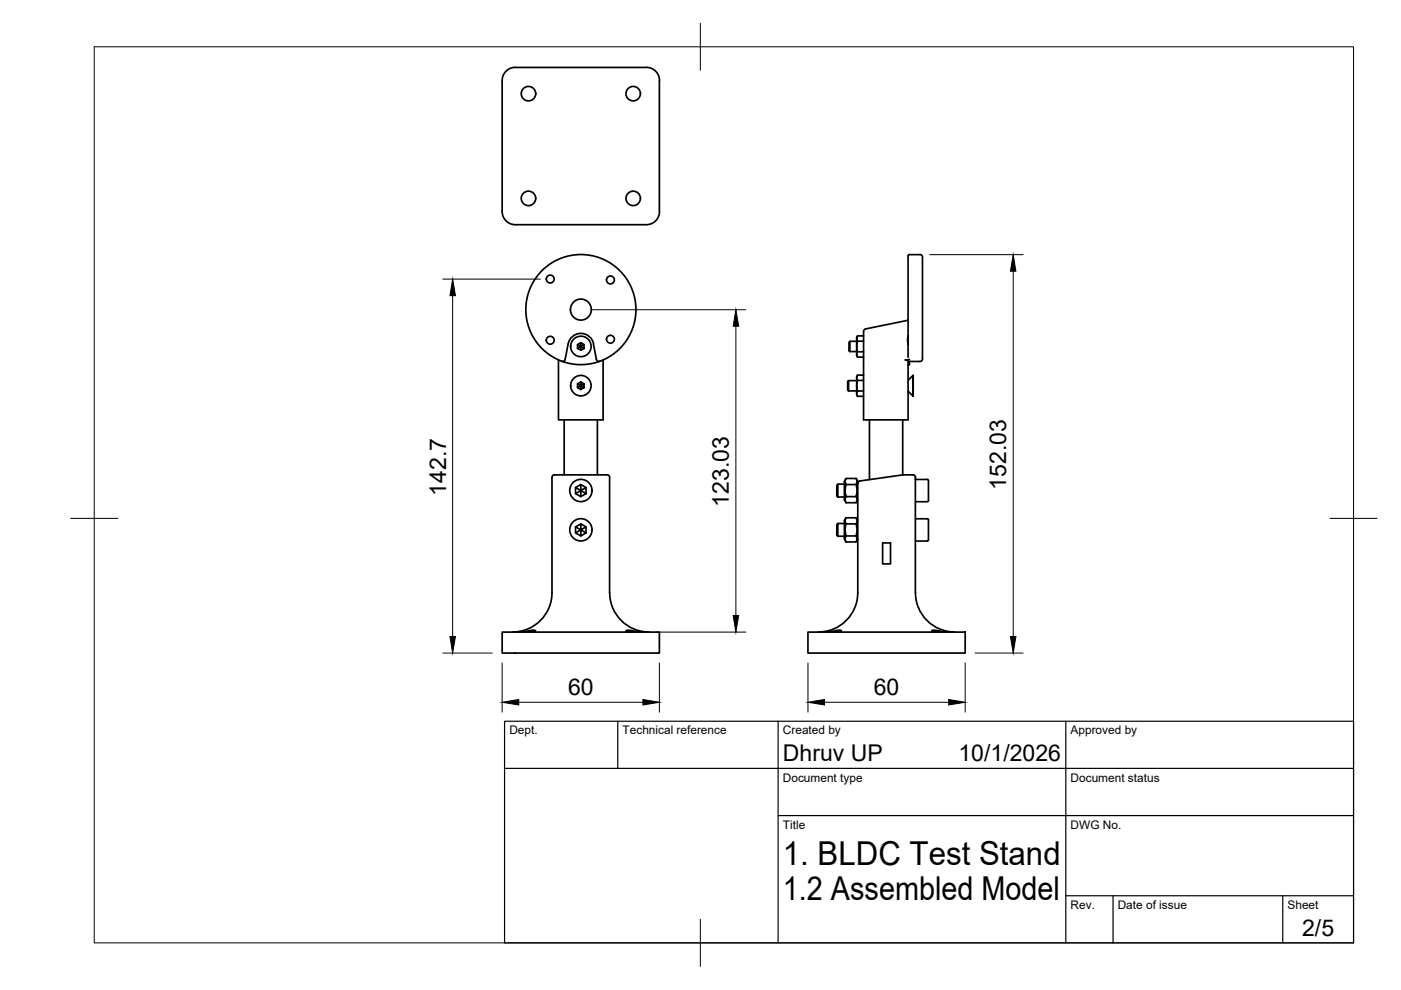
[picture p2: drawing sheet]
<svg xmlns="http://www.w3.org/2000/svg" width="297mm" height="210mm" viewBox="0 0 297 210" stroke-linecap="round" stroke-linejoin="round" font-family="sans-serif">
<!-- layer: Visible -->
<g fill="none" stroke="#000" stroke-width=".36">
<path d="M109.2 14.3h27.8M109.3 14.3a2.78 2.78 0 0 0-2.8 2.8v27.8a2.78 2.78 0 0 0 2.8 2.7h27.7a2.78 2.78 0 0 0 2.8-2.7v-27.8a2.74 2.74 0 0 0-2.8-2.8M192.8 54h2.2M192.8 54l-.3 .3v21.4M195 54a.93 .93 0 0 1 .6 1.2v20.1a1.06 1.06 0 0 1-.6 1.3M118.4 76.3v12.7h9.5v-12.7M119.1 76.6a11.7 11.7 0 0 1-5.3-17.9 11.7 11.7 0 0 1 18.7 0 11.7 11.7 0 0 1-5.3 17.9M119.1 76.6a11.7 11.7 0 0 0 8.1 0M122.4 73.1l.7 .4-.7 .4M122.4 73.1l.7-.4 .7 .4v.8l-.7 .3-.7-.3zM123.1 72.7v.8l.7-.4M123.8 73.9l-.7-.4v.7"/>
<path d="M127.2 76.6h-.5l-.3-.4-.6-3.3a2.75 2.75 0 0 0-2.6-2.2 2.75 2.75 0 0 0-2.7 2.2l-.7 3.4-.4 .3h-.3M180.2 74.5v-2.1l-.2 .2v1.8l.2 .1h1.4M180.2 72.4h1.4M181.8 79.5l-.1 .5 .1 .7h1.3M181.8 71.2l-.1 .4 .1 .7h1.3M181.8 72.3l-.1 .9 .1 1.4h1.3M181.8 74.6l-.1 .4 .1 .7M181.8 75.7h1.3M183.1 79.5h-1.3l-.2 .4v3.8l.2 .3M183.1 71.2h-1.3l-.2 .4v3.8l.2 .3M183.5 69.7l-.4 .3v.3v18.7h9.4v-12.5l-.5-.2 .8-.1M192.5 71.2v1.9"/>
<path d="M192.5 67.9l-9 1.8M192.8 76.6v.7h-.3M192.8 76.6h2.2M193.5 79.6v4.4M193.5 79.6l-1 1M119.6 89v11.7M122.4 81.4l.7 .4-.7 .4M122.4 81.4l.7-.4 .7 .4v.8l-.7 .4-.7-.4zM123.1 81v.8l.7-.4M123.8 82.2l-.7-.4v.8M126.7 89v11.7M179.9 80.7v2.2l-.2-.2v-1.8z"/>
<path d="M179.9 80.7h1.7M179.9 82.9h1.7M181.8 80.7l-.1 .8 .1 1.4h1.3M181.8 82.9l-.1 .4 .1 .7M181.8 84h1.3M184.3 89v12.7M191.4 89v11.7M192.5 82.9l1 1.1M117.6 100.7h11.1M117.6 100.7l-.5 .2-.1 .3v24.5a8.3 8.3 0 0 1-8.3 8.3M122 103.4l1.1-.7 1.1 .7v1.3l-1.1 .6-1.1-.6zM122 103.4l1.1 .6-1.1 .7"/>
<path d="M122 111.7l1.1-.6 1.1 .6v1.3l-1.1 .6-1.1-.6zM122 111.7l1.1 .6-1.1 .7M123.1 102.7v1.3l1.1-.6M123.1 111.1v1.2l1.1-.6M124.2 104.7l-1.1-.7v1.3M124.2 113l-1.1-.7v1.3M128.7 100.7h.3l.3 .5M129.2 101.2v24.5M177.6 102.7v2.7l-.2-.3v-2.2zM177.6 111v2.7l-.2-.2v-2.3zM177.6 102.7h1.4M177.6 105.4h1.4"/>
<path d="M177.6 111h1.4M177.6 113.7h1.4M179.4 101.4l-.2 .7 .2 .6h2.1l.2-.5-.2-.8M179.4 102.7l-.2 1.3 .2 1.3h2.1l.2-1-.2-1.6M179.4 105.3l-.2 .6 .2 .7M179.4 109.8l-.2 .6 .2 .7h2.1l.2-.5-.2-.8M179.4 111.1l-.2 1.2 .2 1.3h2.1l.2-1-.2-1.5M179.4 113.6l-.2 .7 .2 .6M181.5 101.4h-2.1l-.4 .7v3.9l.4 .6M181.5 105.3l.2 .5-.2 .8h-2.1M181.5 101.4l.4 .7v.4M181.5 109.8h-2.1a3.7 3.7 0 0 0-.4 2.5v.4a3.1 3.1 0 0 0 .4 2.2"/>
<path d="M181.5 113.6l.2 .5-.2 .8h-2.1M181.5 109.8l.4 .6M181.9 102.5v23.2a8.3 8.3 0 0 1-8.4 8.3M181.9 106l-.4 .6M181.9 114.3l-.4 .6M187.1 115.1h1.7v4.5h-1.7zM191.5 100.7l-9.2 1.3-.4 .3v.2M191.5 100.7h2M191.5 100.7h.1M193.5 100.7l.5 .2 .1 .3v24.5a8.3 8.3 0 0 0 8.3 8.3M194.1 110h2.5a1 1 0 0 1 .2 1.2v2.3a.96 .96 0 0 1-.2 1.2h-2.5M194.1 101.7h2.5"/>
<path d="M196.6 101.6a1.02 1.02 0 0 1 .2 1.3v2.3a.96 .96 0 0 1-.2 1.2h-2.5M106.5 134h33.3v4.5h-33.3zM110.5 134l2.4-.4 .7 .2-.4 .2h-1M129.3 125.7a8.3 8.3 0 0 0 8.3 8.3M134.1 134h-1.1l-.3-.2 .7-.2 2.4 .4M171.3 134h33.3v4.5h-33.3zM175.3 134l2.2-.4 .8 .1a.16 .16 0 0 1 .1 .2 .16 .16 0 0 1-.3 0l-1.1 .1M198.9 134l-1.1-.1a.2 .2 0 0 1-.2-.2 .2 .2 0 0 1 .3-.1l2.7 .4"/>
<circle cx="112" cy="19.9" r="1.53"/>
<circle cx="134.2" cy="19.9" r="1.53"/>
<circle cx="112" cy="42.1" r="1.53"/>
<circle cx="116.7" cy="59.2" r=".84"/>
<circle cx="129.4" cy="59.4" r=".84"/>
<circle cx="134.2" cy="42.1" r="1.53"/>
<circle cx="116.7" cy="72.1" r=".84"/>
<circle cx="123.2" cy="73.5" r="2.17"/>
<circle cx="123.2" cy="65.6" r="2.22"/>
<circle cx="129.4" cy="71.9" r=".84"/>
<circle cx="123.2" cy="81.8" r="2.17"/>
<circle cx="123.2" cy="112.3" r="2.36"/>
<circle cx="123.2" cy="104" r="2.36"/>
</g>
<!-- layer: BORDER -->
<path d="M20 9.9h267v190h-267zM148.5 4.9v10M15 109.9h10M282 109.9h10M148.5 194.9v10" fill="none" stroke="#000" stroke-width=".21"/>
<!-- layer: TITLEBLOCK -->
<path d="M107 152.9h180v47h-180zM131 152.9v10M165 152.9v47M226 152.9v47M107 162.9h180M165 172.9h122M226 189.9h61M236 189.9v10M272 189.9v10" fill="none" stroke="#000" stroke-width=".25"/>
<!-- layer: FD_Dimensions -->
<g fill="none" stroke="#000" stroke-width=".21">
<path d="M93.9 59.2h20.7M197.1 54h19.8M214.8 57.5v77.5M96 62.7v72.3M125.2 65.7h32.9M156 69.2v61.3M93.9 138.5h10.5M139.1 134h19M206.7 138.5h10.2M106.5 140.6v10.4M110 148.9h26.3M139.8 140.6v10.4"/>
<path d="M171.3 140.6v10.4M174.8 148.9h26.3M204.6 140.6v10.4"/>
</g>
<path d="M214.8 54l.6 3.5h-1.2zM96 59.2l.6 3.5h-1.2zM156 65.7l.6 3.5h-1.2zM95.4 135h1.2l-.6 3.5zM155.4 130.5h1.2l-.6 3.5zM214.2 135h1.2l-.6 3.5zM106.5 148.9l3.5-.6v1.2zM136.3 148.3l3.5 .6-3.5 .6zM171.3 148.9l3.5-.6v1.2zM201.1 148.3l3.5 .6-3.5 .6z" fill="#000" stroke="#000" stroke-width=".21"/>
<g font-size="7">
<text x="166" y="183.4">1. BLDC Test Stand</text>
<text x="166" y="190.9">1.2 Assembled Model</text>
</g>
<g font-size="4.9">
<text x="94.6" y="105.1" transform="rotate(-90 94.6 105.1)">142.7</text>
<text x="154.6" y="107.5" transform="rotate(-90 154.6 107.5)">123.03</text>
<text x="213.4" y="103.9" transform="rotate(-90 213.4 103.9)">152.03</text>
<text x="120.4" y="147.4">60</text>
<text x="185.3" y="147.4">60</text>
<text x="166" y="161.4">Dhruv UP</text>
<text x="203.2" y="161.4">10/1/2026</text>
<text x="276.1" y="198.6">2/5</text>
</g>
<g font-size="2.5">
<text x="108" y="155.7">Dept.</text>
<text x="132" y="155.7">Technical reference</text>
<text x="166" y="155.7">Created by</text>
<text x="227" y="155.7">Approved by</text>
<text x="166" y="165.7">Document type</text>
<text x="227" y="165.7">Document status</text>
<text x="166" y="175.7">Title</text>
<text x="227" y="175.7">DWG No.</text>
<text x="227" y="192.7">Rev.</text>
<text x="237" y="192.7">Date of issue</text>
<text x="273" y="192.7">Sheet</text>
</g>
</svg>
